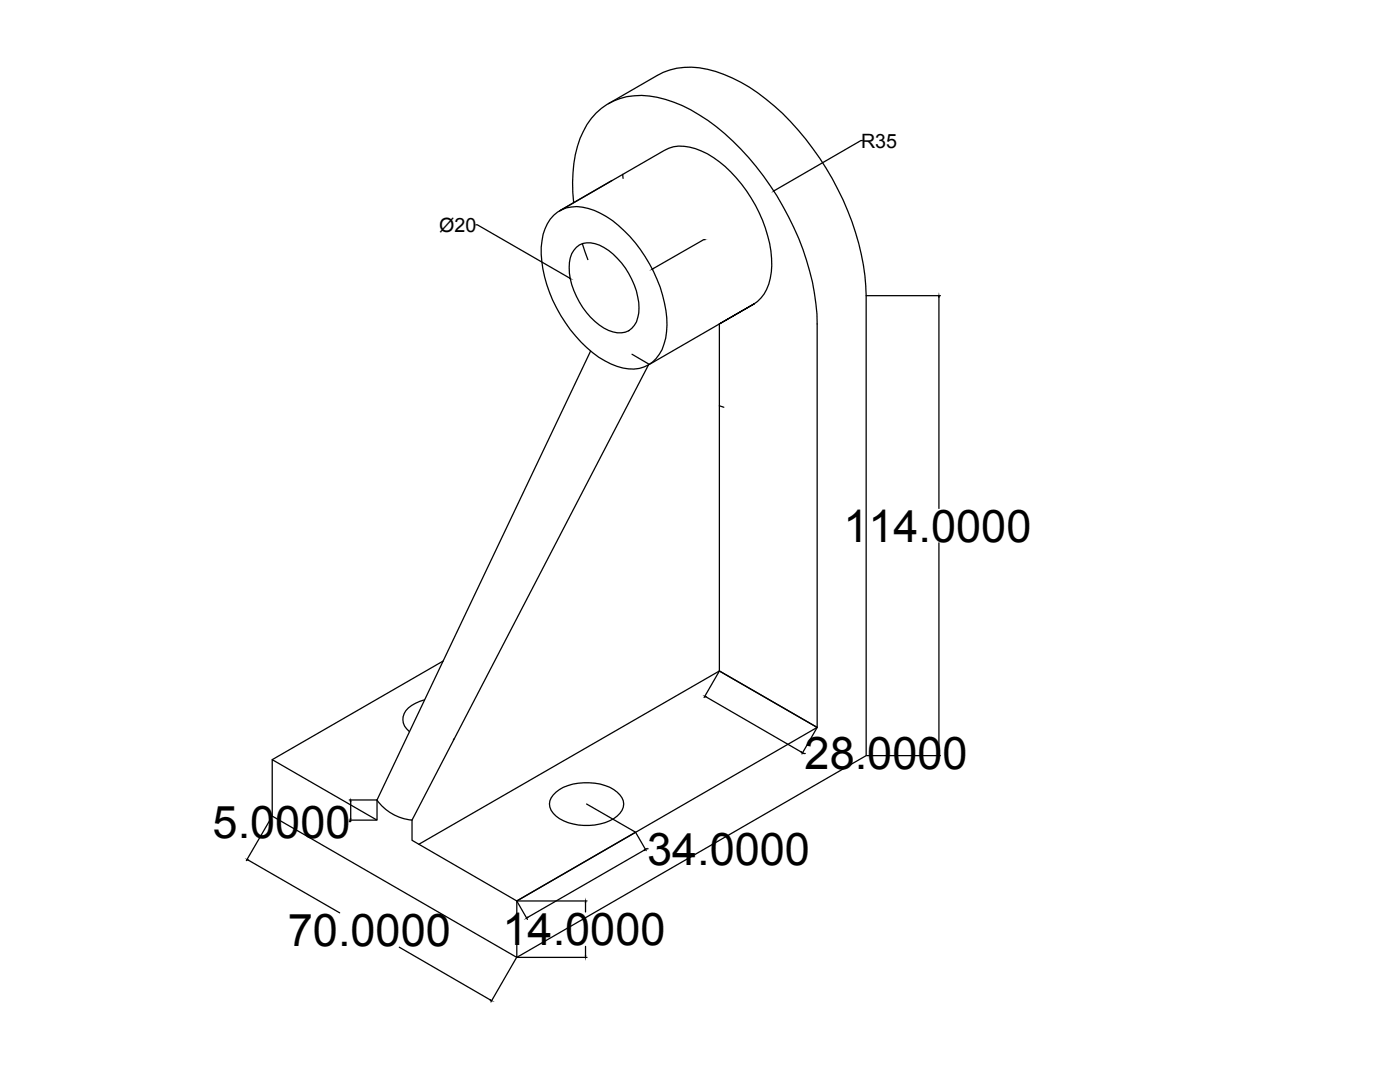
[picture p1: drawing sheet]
<svg xmlns="http://www.w3.org/2000/svg" width="279mm" height="216mm" viewBox="0 0 279 216" stroke-linecap="round" stroke-linejoin="round" font-family="sans-serif">
<!-- layer: 0 -->
<g fill="none" stroke="#000" stroke-width=".25">
<path d="M121.4 20.7l9.8-5.6a14.4 14.4 0 0 1 11.6-.8 37.2 37.2 0 0 1 16.5 11.6 54.8 54.8 0 0 1 13.5 31.1l.1 93.8-69.8 40.2M122.1 36l-10.4 6.1 20.9-12.1a7.3 7.3 0 0 1 6.2-.3 22.3 22.3 0 0 1 11.1 9.8 25 25 0 0 1 4 14.8 8.3 8.3 0 0 1-3.6 6.4M124.3 34.8v.8M172.1 28.1h-.3l-17.3 9.9M95 44.9h.3l18.4 10.6M110.5 43a7.4 7.4 0 0 1 8.1-1 22.8 22.8 0 0 1 10.1 9.2 25.1 25.1 0 0 1 4.3 15 7.8 7.8 0 0 1-4.5 7 9.1 9.1 0 0 1-7.8-1.2 27.5 27.5 0 0 1-12-16.8 16.3 16.3 0 0 1 .1-9.5l1-2zM114.5 40.4a25.8 25.8 0 0 1 1.9-14.2 12.6 12.6 0 0 1 14.8-6.8 31.4 31.4 0 0 1 15 8.7 57 57 0 0 1 16.3 30.4l.5 4.1 .1 2v80.5l-19.5-11.2v-69.3l7-4-21 12.1-3.5-2M115 49.3a4.2 4.2 0 0 1 4.6-.4 14.9 14.9 0 0 1 7.9 13.6 4.1 4.1 0 0 1-3.4 3.9 7.3 7.3 0 0 1-5.3-2.2 15.7 15.7 0 0 1-5.2-10.8 5.3 5.3 0 0 1 1.4-4.1zM116.2 48.6l1.1 3.2M140.7 47.8h-.3l-10.1 5.8M172.9 59h14.8M187.4 59.3v42.2"/>
<path d="M117.9 70l-42.7 89.6v4l-20.9-12v11.2l48.8 28.2v-11.2l-20.9-12.1v-4.1l47.2-90.8M143.6 81l.9 .3M187.4 108.3v42.2M84.7 139.6a6.1 6.1 0 0 0-4 2.8 2.89 2.89 0 0 0 1 3.6M88.4 131.9l-34.1 19.7M140.9 139.1l19 11M143.5 134l-3 5.2M69.7 159.6h5.4M70 159.9v3.5M75.2 159.6a9.8 9.8 0 0 0 7 4M90.6 147.5h-.1M110.4 158.6a9.4 9.4 0 0 1 8.3-2.3 7.1 7.1 0 0 1 5.4 2.9 2.8 2.8 0 0 1-.9 3.6 10.8 10.8 0 0 1-12.2 0 2.78 2.78 0 0 1-.6-4.2z"/>
<path d="M160.2 150.2l.5 .2M163 145.2l-3 5.2M172.9 150.8h14.8M49.6 171.6l18.2 10.5M54.3 162.9l-5.1 8.8M69.7 163.6h5.4M70 163.6v.3h-.3M103.2 179.9l2.1 3.6M103.2 179.8h14M117.1 160.4l9.7 5.7-23.7 13.7 60-34.7-19.5-11.2-60 34.6M126.9 166.1l2.1 3.6M128.5 169.7l-23.2 13.3"/>
<path d="M129.3 169.4l-.5 .1M79.7 189l18.2 10.5M103.1 191.1l-5.1 8.8M103.2 191h14M116.9 180.1v1.9M116.9 188.8v1.9"/>
</g>
<g fill="#000" stroke="#000" stroke-width=".2">
<path d="M154.5 38l-.1 .1zM113.7 55.5l.1 .1zM130.2 53.7l.1-.1zM187.4 59v.3zM140.6 138.9l.3 .1v.1zM70 159.6v.3h-.1zM159.9 150l.3 .2zM187.3 150.5l.1 .3zM49.3 171.5l.2 .2zM69.9 163.4h.1v.2zM128.5 169.6l.3-.1zM97.9 199.5l.2 .2z"/>
<path d="M105.1 183.2l.2-.2zM116.9 179.8v.3zM116.8 190.7l.1 .3z"/>
</g>
<g font-size="9">
<text x="168.3" y="108.1">114.0000</text>
<text x="160.6" y="153.5">28.0000</text>
<text x="42.4" y="167.1">5.0000</text>
<text x="129.1" y="172.5">34.0000</text>
<text x="57.5" y="188.8">70.0000</text>
<text x="100.3" y="188.6">14.0000</text>
</g>
<g font-size="3.9">
<text x="171.8" y="29.4">R35</text>
<text x="87.6" y="46.3">Ø20</text>
</g>
<text font-size=".2" x="140.8" y="47.9">Ø36</text>
</svg>
